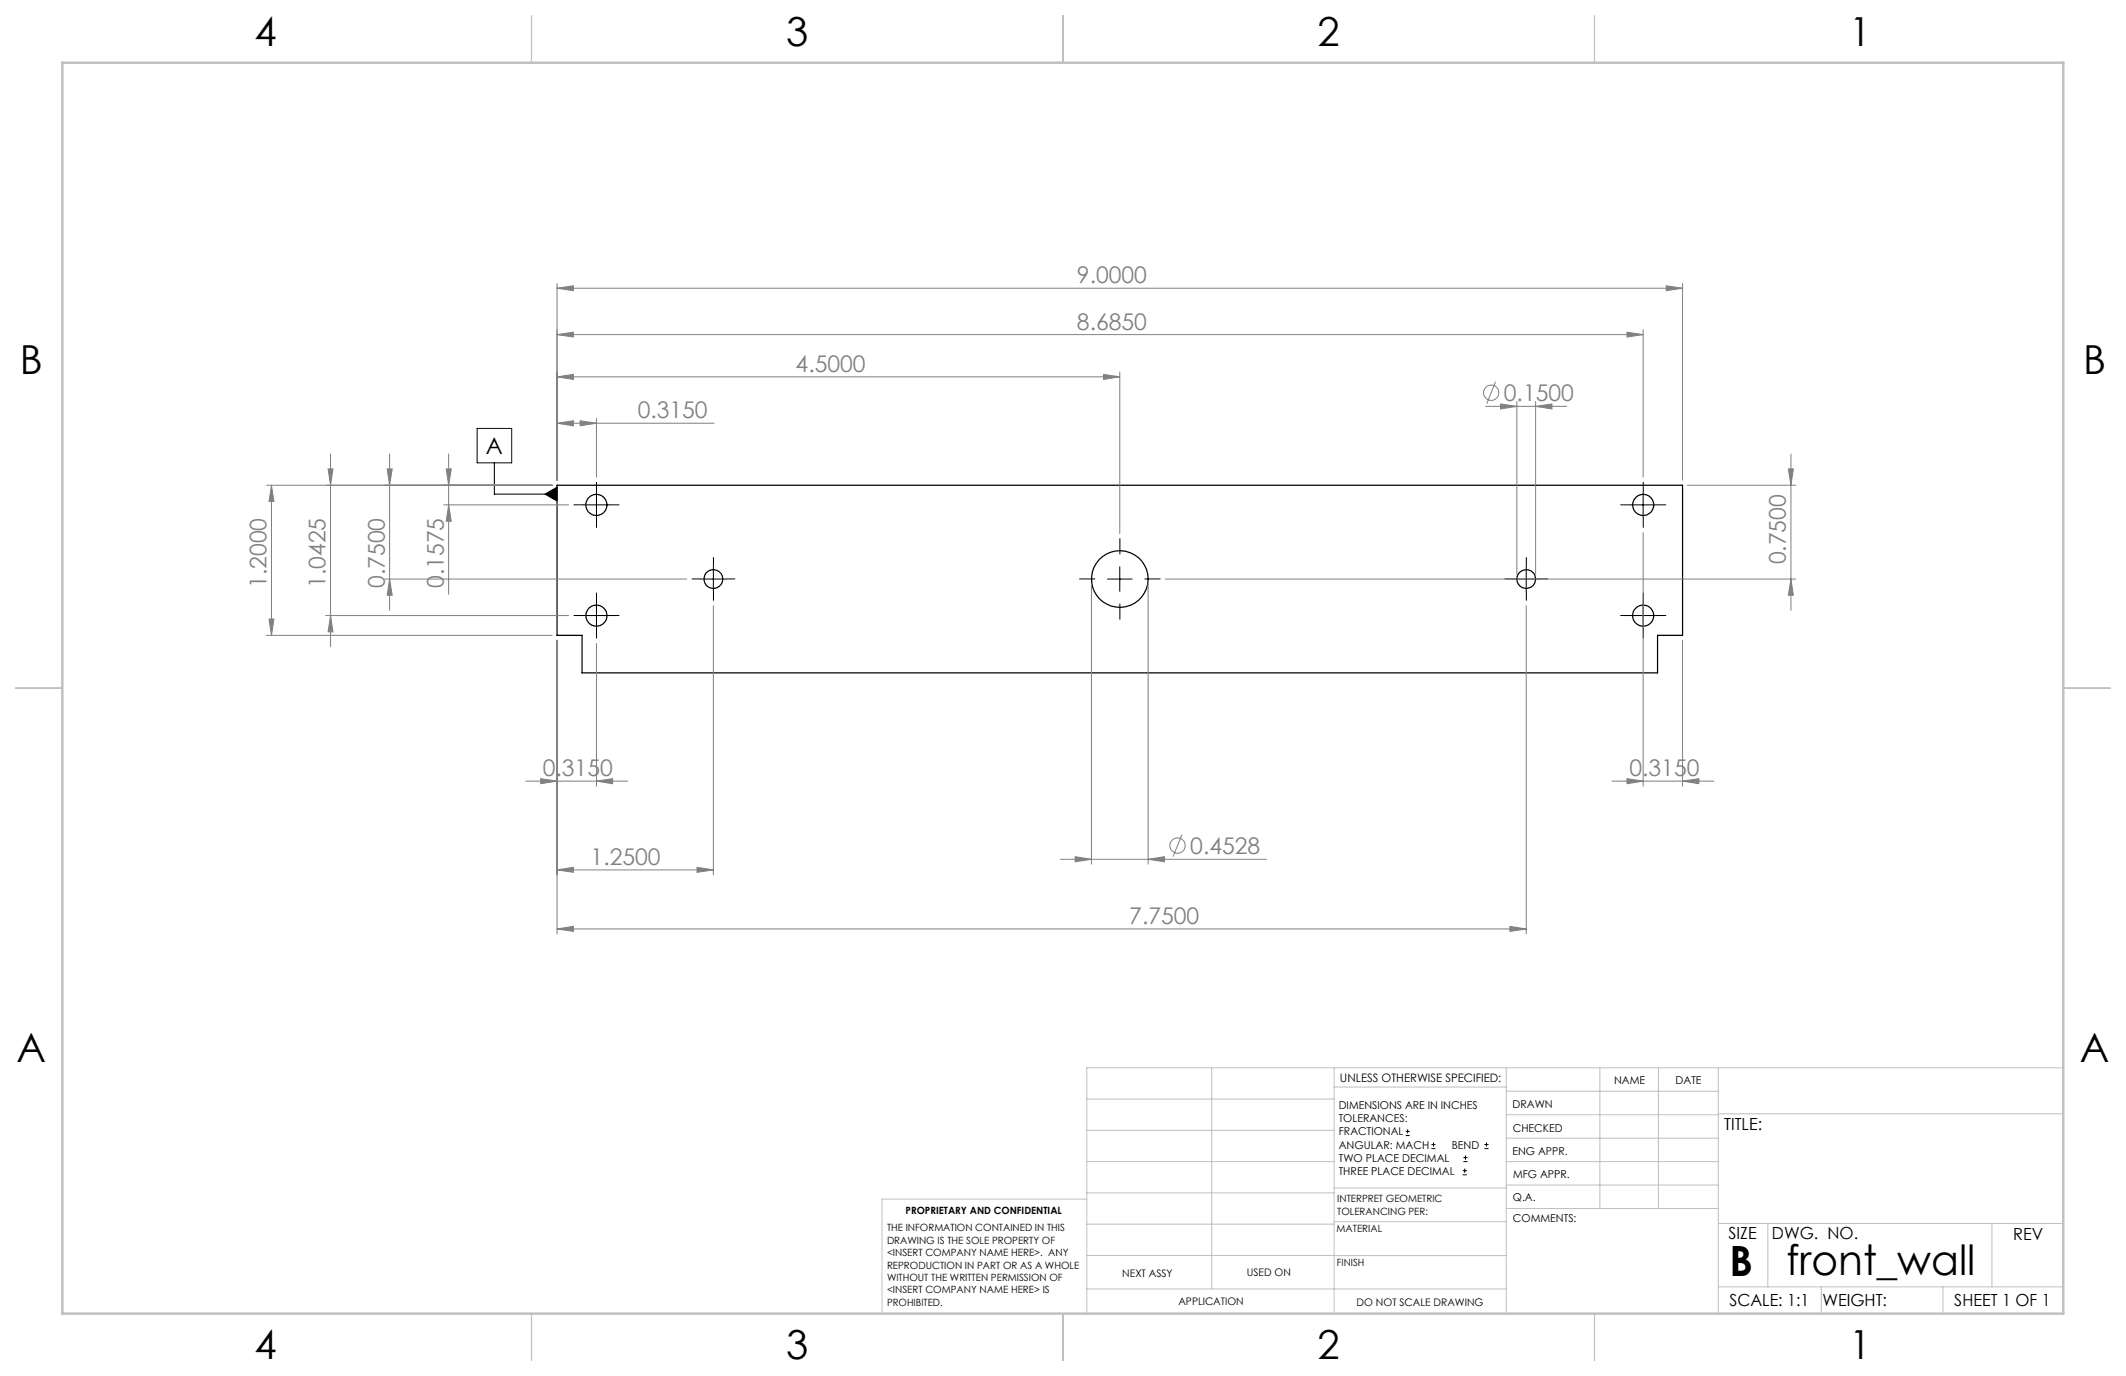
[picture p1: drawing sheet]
<svg xmlns="http://www.w3.org/2000/svg" width="432mm" height="279mm" viewBox="0 0 432 279" stroke-linecap="round" stroke-linejoin="round" font-family="sans-serif">
<g fill="none" stroke="#000" stroke-width=".25">
<path d="M113.1 98.5h228.6v30.5h-5v7.6h-218.5v-7.6h-5.1z"/>
<circle cx="121.1" cy="102.5" r="2.15"/>
<circle cx="144.9" cy="117.6" r="1.91"/>
<circle cx="227.4" cy="117.6" r="5.8"/>
<circle cx="310" cy="117.6" r="1.91"/>
<circle cx="333.7" cy="102.5" r="2.16"/>
<circle cx="121.1" cy="125" r="2.15"/>
<circle cx="333.7" cy="125" r="2.15"/>
</g>
<g fill="none" stroke="#808080" stroke-width=".2">
<path d="M113.1 58.5l3.4-.5v1zM113.1 57.5v40M113.1 58.5h228.6M338.4 58l3.3 .5-3.3 .5zM341.7 57.5v40M113.1 67.9l3.4-.4v.9zM113.1 76.5l3.4-.5v1zM113.1 67.9h220.6M113.1 76.5h114.3M224.1 76l3.3 .5-3.3 .5zM227.4 75.5v32.8M303.7 77.5l-1.7 4.5"/>
<path d="M330.4 67.5l3.3 .4-3.3 .5zM333.7 67v29.9M54.2 98.5h57.9M55.1 98.5l.5 3.3h-1zM55.1 98.5v30.5M66.6 95.2h1l-.5 3.3zM67.1 92.2v39.1M78.6 95.2h1.1l-.6 3.3zM79.1 92.2v31.7M90.6 95.2h1.1l-.6 3.3zM91.1 92.2v28.5M113.1 85.9l3.4-.5v1.1z"/>
<path d="M113.1 85.9h31.9M117.8 85.4l3.3 .5-3.3 .6zM121.1 84.9v12M301.7 82.5h16.5M304.8 82l3.3 .5-3.3 .5zM308.1 81.5v35.1M311.9 82.5l3.3-.5v1zM311.9 81.5v35.1M342.7 98.5h22M363.2 95.2h1l-.5 3.3zM363.7 92.2v31.7M78.1 117.6h61.4"/>
<path d="M79.1 117.6l.6 3.3h-1.1zM90.1 102.5h25.4M91.1 102.5l.6 3.3h-1.1zM221.7 118.6v56.9M233.2 118.6v56.9M236.7 117.6h128M333.7 108.2v51.4M363.7 117.6l.5 3.3h-1zM54.2 129h57.9M54.6 125.7h1l-.5 3.3zM66.1 125h49.4M67.1 125l.5 3.3h-1z"/>
<path d="M113.1 130v59.6M121.1 130.7v28.9M144.9 123v54.6M310 123v66.6M341.7 130v29.6M106.8 158.6h20.7M109.8 158.1l3.3 .5-3.3 .5zM121.1 158.6l3.3-.5v1zM327.4 158.6h20.7M330.4 158.1l3.3 .5-3.3 .5zM341.7 158.6l3.4-.5v1zM113.1 176.6l3.4-.5v1z"/>
<path d="M113.1 176.6h31.8M141.6 176.1l3.3 .5-3.3 .5zM215.3 174.5h41.9M218.4 174l3.3 .5-3.3 .5zM233.2 174.5l3.3-.5v1zM240.1 169.5l-1.8 4.4M113.1 188.6l3.4-.5v1zM113.1 188.6h196.9M306.7 188.1l3.3 .5-3.3 .5z"/>
<circle cx="302.9" cy="79.7" r="1.56"/>
<circle cx="239.2" cy="171.7" r="1.55"/>
</g>
<g fill="none" stroke="#000" stroke-width=".2">
<path d="M96.9 87h7v7h-7zM100.4 94v6.3h12.7M110.7 100.3l2.4-1.4v2.8zM118.6 102.5h5M121.1 100v5M142.4 117.6h5M144.9 115.1v5M224.9 117.6h5M227.4 115.1v5M307.5 117.6h5M310 115.1v5M331.2 102.5h5"/>
<path d="M333.7 100v5M118.6 125h5M121.1 122.5v5M331.2 125h5M333.7 122.5v5M285.5 230.6h.8M285.5 229.7h.8M285.9 229.3v.9M290.7 233.2h.8M290.7 232.4h.8M291.1 232v.8M297.1 238.5h.8"/>
<path d="M297.1 237.7h.8M297.2 235.9h.9M297.2 235.1h.9M297.5 237.3v.8M297.6 234.6v.9M301.5 233.2h.8M301.5 232.4h.8M301.9 232v.8"/>
</g>
<g fill="none" stroke="#000" stroke-width=".2" stroke-dasharray="15.2 1.3 1.3 1.3" stroke-linecap="butt">
<path d="M118.7 102.5h-2.2M121.2 100v-2.1M121.2 105v2.2M123.7 102.5h2.1M142.4 117.6h-1.9M144.9 115.1v-1.9M147.4 117.6h1.9M222.5 117.6h-3.3M227.5 112.6v-3.3M232.5 117.6h3.2M307.5 117.6h-1.9M310 115.1v-1.9"/>
<path d="M312.5 117.6h1.9M331.3 102.5h-2.2M333.8 100v-2.1M333.8 105v2.2M336.3 102.5h2.1M118.7 125h-2.2M121.2 122.5v-2.2M121.2 127.5v2.1M123.7 125h2.1M144.9 120.1v1.9M227.5 122.6v3.2M310 120.1v1.9"/>
<path d="M331.3 125h-2.2M333.8 122.5v-2.2M333.8 127.5v2.1M336.3 125h2.1"/>
</g>
<g fill="none" stroke="#c0c0c0" stroke-width=".2">
<path d="M246.1 216.8v44.9M271 216.8v49.9M305.9 216.8v49.9M324.9 216.8v28.6M336.8 216.8v28.6M349 216.8v49.9M419.1 216.8h-198.4v49.9M220.7 235.9h50.3M220.7 229.5h50.3M220.7 223.2h50.3M271 220.7h34.9M305.9 231.1h43.1"/>
<path d="M305.9 226.3h43.1M305.9 221.6h43.1M305.9 235.9h43.1M349 226.2h70.1M220.7 248.6h50.3M220.7 242.2h50.3M220.7 254.9h50.3M220.7 243.5h-41.6v23.2M271 255h34.9M271 248.1h35M271 241.2h35M305.9 240.6h43.1"/>
<path d="M306 245.4h43M349 248.4h70.1M359.1 248.4v12.9M404.6 248.4v12.9M220.7 261.7h85.2M349 261.3h70.1M369.9 261.3v5.4M394.6 261.3v5.4"/>
</g>
<path d="M107.9 3.2v9.5M215.9 3.2v9.5M323.8 3.2v9.5M3.1 139.7h9.6M419.1 139.7h9.5M107.9 266.7v9.6M215.9 266.7v9.6M323.8 266.7v9.6" fill="none" stroke="#c0c0c0" stroke-width=".25"/>
<path d="M12.7 12.7h406.4v254h-406.4z" fill="none" stroke="#c0c0c0" stroke-width=".5"/>
<path d="M110.7 100.3l2.4-1.4v2.8z" fill="#000"/>
<g fill="#808080">
<path d="M117.8 85.4l3.3 .5-3.3 .6zM113.1 85.9l3.4-.5v1.1zM121.1 158.6l3.3-.5v1zM109.8 158.1l3.3 .5-3.3 .5zM330.4 67.5l3.3 .4-3.3 .5zM113.1 67.9l3.4-.4v.9zM224.1 76l3.3 .5-3.3 .5zM113.1 76.5l3.4-.5v1zM141.6 176.1l3.3 .5-3.3 .5zM113.1 176.6l3.4-.5v1zM306.7 188.1l3.3 .5-3.3 .5zM113.1 188.6l3.4-.5v1z"/>
<path d="M338.4 58l3.3 .5-3.3 .5zM113.1 58.5l3.4-.5v1z"/>
<path d="M218.4 174l3.3 .5-3.3 .5zM233.2 174.5l3.3-.5v1zM304.8 82l3.3 .5-3.3 .5zM311.9 82.5l3.3-.5v1z"/>
<path d="M330.4 158.1l3.3 .5-3.3 .5zM341.7 158.6l3.4-.5v1z"/>
<path d="M67.1 125l.5 3.3h-1zM66.6 95.2h1l-.5 3.3zM91.1 102.5l.6 3.3h-1.1zM90.6 95.2h1.1l-.6 3.3zM363.7 117.6l.5 3.3h-1zM363.2 95.2h1l-.5 3.3zM79.1 117.6l.6 3.3h-1.1zM78.6 95.2h1.1l-.6 3.3z"/>
<path d="M55.1 98.5l.5 3.3h-1zM54.6 125.7h1l-.5 3.3z"/>
</g>
<g font-size="8.5">
<text x="351.3" y="259">B</text>
<text x="362.8" y="258.9">front_wall</text>
</g>
<g font-size="8.1">
<text x="51.7" y="9.3">4</text>
<text x="159.7" y="9.3">3</text>
<text x="267.6" y="9.3">2</text>
<text x="375.6" y="9.3">1</text>
<text x="4" y="76">B</text>
<text x="423.1" y="76">B</text>
<text x="3.3" y="215.7">A</text>
<text x="422.4" y="215.7">A</text>
<text x="51.7" y="276">4</text>
<text x="159.7" y="276">3</text>
<text x="267.6" y="276">2</text>
<text x="375.6" y="276">1</text>
</g>
<g font-size="4.7" fill="#808080">
<text x="218.7" y="57.5">9.0000</text>
<text x="218.7" y="66.9">8.6850</text>
<text x="161.6" y="75.5">4.5000</text>
<text x="305.5" y="81.4">0.1500</text>
<text x="129.5" y="84.9">0.3150</text>
<text x="54.1" y="119.4" transform="rotate(-90 54.1 119.4)">1.2000</text>
<text x="66.1" y="119.4" transform="rotate(-90 66.1 119.4)">1.0425</text>
<text x="78.1" y="119.4" transform="rotate(-90 78.1 119.4)">0.7500</text>
<text x="90.1" y="119.4" transform="rotate(-90 90.1 119.4)">0.1575</text>
<text x="362.7" y="114.6" transform="rotate(-90 362.7 114.6)">0.7500</text>
<text x="110.2" y="157.6">0.3150</text>
<text x="331" y="157.6">0.3150</text>
<text x="241.8" y="173.4">0.4528</text>
<text x="120" y="175.6">1.2500</text>
<text x="229.4" y="187.6">7.7500</text>
</g>
<text font-size="4.7" x="98.7" y="92.2">A</text>
<g font-size="3.4">
<text x="350.2" y="229.5">TITLE:</text>
<text x="351.1" y="251.6">SIZE</text>
<text x="359.9" y="251.6">DWG. NO.</text>
<text x="408.9" y="251.7">REV</text>
<text x="351.2" y="265.2">SCALE: 1:1</text>
<text x="370.1" y="265.3">WEIGHT:</text>
<text x="396.9" y="265.2">SHEET 1 OF 1</text>
</g>
<text font-size="2.4" x="272.2" y="219.7">UNLESS OTHERWISE SPECIFIED:</text>
<g font-size="2.2">
<text x="327.8" y="220.1">NAME</text>
<text x="340.3" y="220.2">DATE</text>
<text x="271.9" y="225.3">DIMENSIONS ARE IN INCHES</text>
<text x="271.9" y="227.9">TOLERANCES:</text>
<text x="307.2" y="224.9">DRAWN</text>
<text x="271.9" y="230.6">FRACTIONAL</text>
<text x="271.9" y="233.2">ANGULAR: MACH</text>
<text x="294.9" y="233.2">BEND</text>
<text x="307.3" y="229.8">CHECKED</text>
<text x="271.9" y="235.9">TWO PLACE DECIMAL</text>
<text x="271.9" y="238.5">THREE PLACE DECIMAL</text>
<text x="307.2" y="234.4">ENG APPR.</text>
<text x="307.3" y="239.2">MFG APPR.</text>
<text x="307.3" y="243.9">Q.A.</text>
<text x="307.3" y="248.1">COMMENTS:</text>
</g>
<g font-size="2.1">
<text x="227.9" y="259.2">NEXT ASSY</text>
<text x="253.3" y="259.2">USED ON</text>
<text x="239.3" y="265">APPLICATION</text>
<text x="275.5" y="265.1">DO NOT SCALE DRAWING</text>
</g>
<g font-size="2">
<text x="271.6" y="244.1">INTERPRET GEOMETRIC</text>
<text x="180.2" y="250">THE INFORMATION CONTAINED IN THIS</text>
<text x="183.9" y="246.4">PROPRIETARY AND CONFIDENTIAL</text>
<text x="271.5" y="250.2">MATERIAL</text>
<text x="271.6" y="246.6">TOLERANCING PER:</text>
<text x="180.2" y="252.5">DRAWING IS THE SOLE PROPERTY OF</text>
<text x="180.2" y="255.1">&lt;INSERT COMPANY NAME HERE&gt;. ANY</text>
<text x="180.2" y="257.6">REPRODUCTION IN PART OR AS A WHOLE</text>
<text x="271.5" y="257">FINISH</text>
<text x="180.2" y="260.1">WITHOUT THE WRITTEN PERMISSION OF</text>
<text x="180.2" y="262.6">&lt;INSERT COMPANY NAME HERE&gt; IS</text>
<text x="180.2" y="265.2">PROHIBITED.</text>
</g>
</svg>
